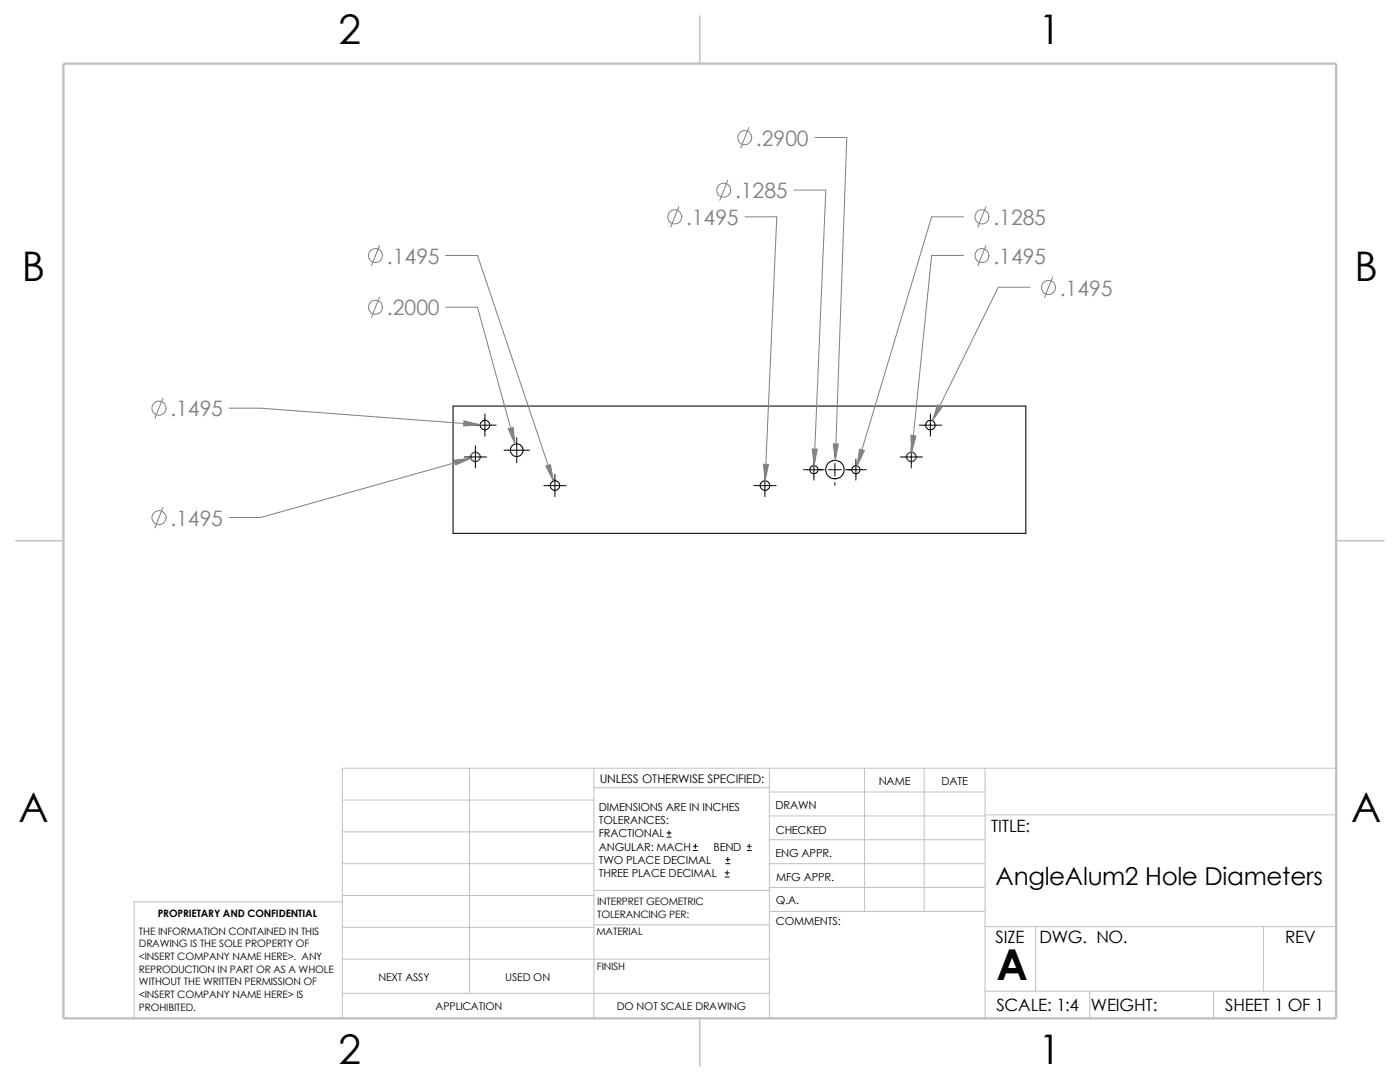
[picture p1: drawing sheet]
<svg xmlns="http://www.w3.org/2000/svg" width="279mm" height="216mm" viewBox="0 0 279 216" stroke-linecap="round" stroke-linejoin="round" font-family="sans-serif">
<g fill="none" stroke="#c0c0c0" stroke-width=".2">
<path d="M68.3 159.6h50.2M93.7 153.3v44.9M118.5 153.3v49.9M118.5 157.2h35M153.5 158h43.1M153.5 153.3v49.9M172.6 153.3v28.6M184.4 153.3v28.6M196.6 153.3v49.9M266.7 153.3h-198.4v49.9M68.3 180h-41.5v23.2M68.3 172.3h50.2"/>
<path d="M68.3 178.7h50.2M68.3 166h50.2M118.5 177.7h35.1M153.5 177.1h43.1M153.5 162.8h43.1M153.5 167.6h43.1M153.5 172.3h43.1M196.6 162.6h70.1M68.3 191.4h85.2M68.3 185h50.2M68.3 198.2h85.2M118.5 184.5h35.1"/>
<path d="M153.6 181.9h43M196.6 184.9h70.1M196.6 197.8h70.1M206.7 184.9v12.9M217.5 197.8v5.4M242.2 197.8v5.4M252.1 184.9v12.9"/>
</g>
<path d="M139.7 3.2v9.5M3.1 107.9h9.6M266.7 107.9h9.5M139.7 203.2v9.5" fill="none" stroke="#c0c0c0" stroke-width=".21"/>
<path d="M12.7 12.7h254v190.5h-254z" fill="none" stroke="#c0c0c0" stroke-width=".47"/>
<g fill="none" stroke="#000" stroke-width=".21">
<path d="M90.4 81h114.3v25.4h-114.3z"/>
<circle cx="94.9" cy="91.2" r=".96"/>
<circle cx="96.8" cy="84.8" r=".96"/>
<circle cx="103.1" cy="89.8" r="1.27"/>
<circle cx="110.8" cy="96.9" r=".96"/>
<circle cx="152.7" cy="96.9" r=".96"/>
<circle cx="162.4" cy="93.7" r=".81"/>
<circle cx="166.6" cy="93.7" r="1.85"/>
<circle cx="170.8" cy="93.7" r=".81"/>
<circle cx="181.9" cy="91.2" r=".96"/>
<circle cx="185.7" cy="84.8" r=".96"/>
</g>
<g fill="none" stroke="#808080" stroke-width=".2">
<path d="M145.2 35.9l-1.6 4.1M149.4 25.4l-1.6 4.1M158.5 37.9h6.3l-2.3 55M162.6 27.4h6.4l-2.3 64.5M75.7 59.3l-1.6 4M75.7 49l-1.6 4M88.9 51h6.4l15.1 45M135.5 41.2l-1.6 4.1M148.7 43.3h6.3l-2.3 52.6M192.3 51h-6.4l-4 39.2M192.3 43.3h-6.4l-14.8 49.6M196.8 49l-1.6 4"/>
<path d="M196.8 41.2l-1.6 4.1M205.6 57.3h-6.4l-13.1 26.6M210.1 55.3l-1.7 4.1M32.5 79.5l-1.6 4M88.9 61.3h6.4l7.5 27.3M45.7 81.4h6.4l43.7 3.4M94 91.4l-41.9 11.9h-6.4M32.5 101.3l-1.6 4"/>
<circle cx="144.4" cy="38" r="1.4"/>
<circle cx="148.6" cy="27.5" r="1.41"/>
<circle cx="74.9" cy="51" r="1.41"/>
<circle cx="134.6" cy="43.3" r="1.41"/>
<circle cx="195.9" cy="43.3" r="1.41"/>
<circle cx="195.9" cy="51" r="1.41"/>
<circle cx="209.2" cy="57.4" r="1.41"/>
<circle cx="74.9" cy="61.3" r="1.41"/>
<circle cx="31.7" cy="81.4" r="1.41"/>
<circle cx="94.9" cy="91.2" r=".87"/>
<circle cx="181.9" cy="91.2" r=".87"/>
<circle cx="31.7" cy="103.3" r="1.41"/>
</g>
<g fill="none" stroke="#000" stroke-width=".2">
<path d="M92.7 91.2h4.4M94.6 84.8h4.4M94.9 88.9v4.5M96.8 82.6v4.4M100.6 89.8h5.1M103.1 87.3v5.1M108.5 96.9h4.5M110.7 94.7v4.4M150.5 96.9h4.4M152.7 94.7v4.4M160.4 93.7h4.1M162.4 91.6v4.2"/>
<path d="M165.4 93.7h2.5M166.6 90.6v.6M166.6 92.5v2.5M166.6 96.3v.5M168.7 93.7h4.2M170.8 91.6v4.2M179.7 91.2h4.4M181.9 88.9v4.5M183.5 84.8h4.4M185.7 82.6v4.4M133.1 167h.8M133.1 166.2h.8"/>
<path d="M133.5 165.8v.8M138.3 169.7h.9M138.3 168.9h.9M138.8 168.4v.9M144.7 175h.8M144.7 174.2h.8M144.9 172.3h.8M144.9 171.5h.8M145.1 173.7v.9M145.2 171.1v.8M149.1 169.7h.8M149.1 168.9h.8"/>
<path d="M149.5 168.4v.9"/>
</g>
<g fill="#808080" stroke="#808080" stroke-width=".2">
<path d="M181.8 86.9l1 .1-.9 3.2z"/>
<path d="M90.6 91.8l3.4-.4-3.1 1.4z"/>
<path d="M92.6 84l3.2 .8-3.3 .2z"/>
<path d="M101.4 85.6l1-.3 .4 3.3z"/>
<path d="M108.9 93l1-.3 .5 3.3z"/>
<path d="M152.4 92.6l1 .1-.7 3.2z"/>
<path d="M162.1 89.6h1l-.6 3.3z"/>
<path d="M166.3 88.6h1l-.6 3.3z"/>
<path d="M171.5 89.6l1 .3-1.4 3z"/>
<path d="M187.1 80.8l.9 .4-1.9 2.7z"/>
</g>
<text font-size="8.5" x="198.8" y="195.5">A</text>
<g font-size="8.1">
<text x="67.6" y="8.8">2</text>
<text x="207.3" y="8.8">1</text>
<text x="4.4" y="56.1">B</text>
<text x="270.3" y="56.1">B</text>
<text x="3.7" y="164.1">A</text>
<text x="269.6" y="164.1">A</text>
<text x="67.6" y="212.3">2</text>
<text x="207.3" y="212.3">1</text>
</g>
<text font-size="4.9" x="198.7" y="176.6">AngleAlum2 Hole Diameters</text>
<g font-size="4.2" fill="#808080">
<text x="150.9" y="29.1">.2900</text>
<text x="146.7" y="39.6">.1285</text>
<text x="136.9" y="44.9">.1495</text>
<text x="198.2" y="44.9">.1285</text>
<text x="77.2" y="52.6">.1495</text>
<text x="198.2" y="52.6">.1495</text>
<text x="211.5" y="59">.1495</text>
<text x="77.2" y="62.9">.2000</text>
<text x="34" y="83.1">.1495</text>
<text x="34" y="104.9">.1495</text>
</g>
<g font-size="3.4">
<text x="197.8" y="166">TITLE:</text>
<text x="198.7" y="188.1">SIZE</text>
<text x="207.5" y="188.1">DWG. NO.</text>
<text x="256.5" y="188.2">REV</text>
<text x="198.8" y="201.7">SCALE: 1:4</text>
<text x="217.7" y="201.8">WEIGHT:</text>
<text x="244.5" y="201.7">SHEET 1 OF 1</text>
</g>
<text font-size="2.4" x="119.7" y="156.2">UNLESS OTHERWISE SPECIFIED:</text>
<g font-size="2.2">
<text x="119.5" y="161.8">DIMENSIONS ARE IN INCHES</text>
<text x="154.8" y="161.5">DRAWN</text>
<text x="175.4" y="156.7">NAME</text>
<text x="187.9" y="156.7">DATE</text>
<text x="119.5" y="164.4">TOLERANCES:</text>
<text x="119.5" y="167.1">FRACTIONAL</text>
<text x="154.8" y="166.3">CHECKED</text>
<text x="119.5" y="172.4">TWO PLACE DECIMAL</text>
<text x="119.5" y="169.8">ANGULAR: MACH</text>
<text x="142.4" y="169.8">BEND</text>
<text x="154.8" y="171">ENG APPR.</text>
<text x="119.5" y="175">THREE PLACE DECIMAL</text>
<text x="154.9" y="175.7">MFG APPR.</text>
<text x="154.9" y="184.7">COMMENTS:</text>
<text x="154.9" y="180.5">Q.A.</text>
</g>
<g font-size="2.1">
<text x="75.5" y="195.7">NEXT ASSY</text>
<text x="100.8" y="195.7">USED ON</text>
<text x="86.9" y="201.5">APPLICATION</text>
<text x="123.1" y="201.6">DO NOT SCALE DRAWING</text>
</g>
<g font-size="2">
<text x="31.5" y="183">PROPRIETARY AND CONFIDENTIAL</text>
<text x="119.2" y="183.1">TOLERANCING PER:</text>
<text x="119.2" y="180.6">INTERPRET GEOMETRIC</text>
<text x="27.7" y="186.5">THE INFORMATION CONTAINED IN THIS</text>
<text x="27.7" y="189.1">DRAWING IS THE SOLE PROPERTY OF</text>
<text x="27.7" y="191.6">&lt;INSERT COMPANY NAME HERE&gt;. ANY</text>
<text x="119" y="186.6">MATERIAL</text>
<text x="27.7" y="194.1">REPRODUCTION IN PART OR AS A WHOLE</text>
<text x="27.7" y="196.6">WITHOUT THE WRITTEN PERMISSION OF</text>
<text x="119.1" y="193.5">FINISH</text>
<text x="27.7" y="199.1">&lt;INSERT COMPANY NAME HERE&gt; IS</text>
<text x="27.7" y="201.7">PROHIBITED.</text>
</g>
</svg>
